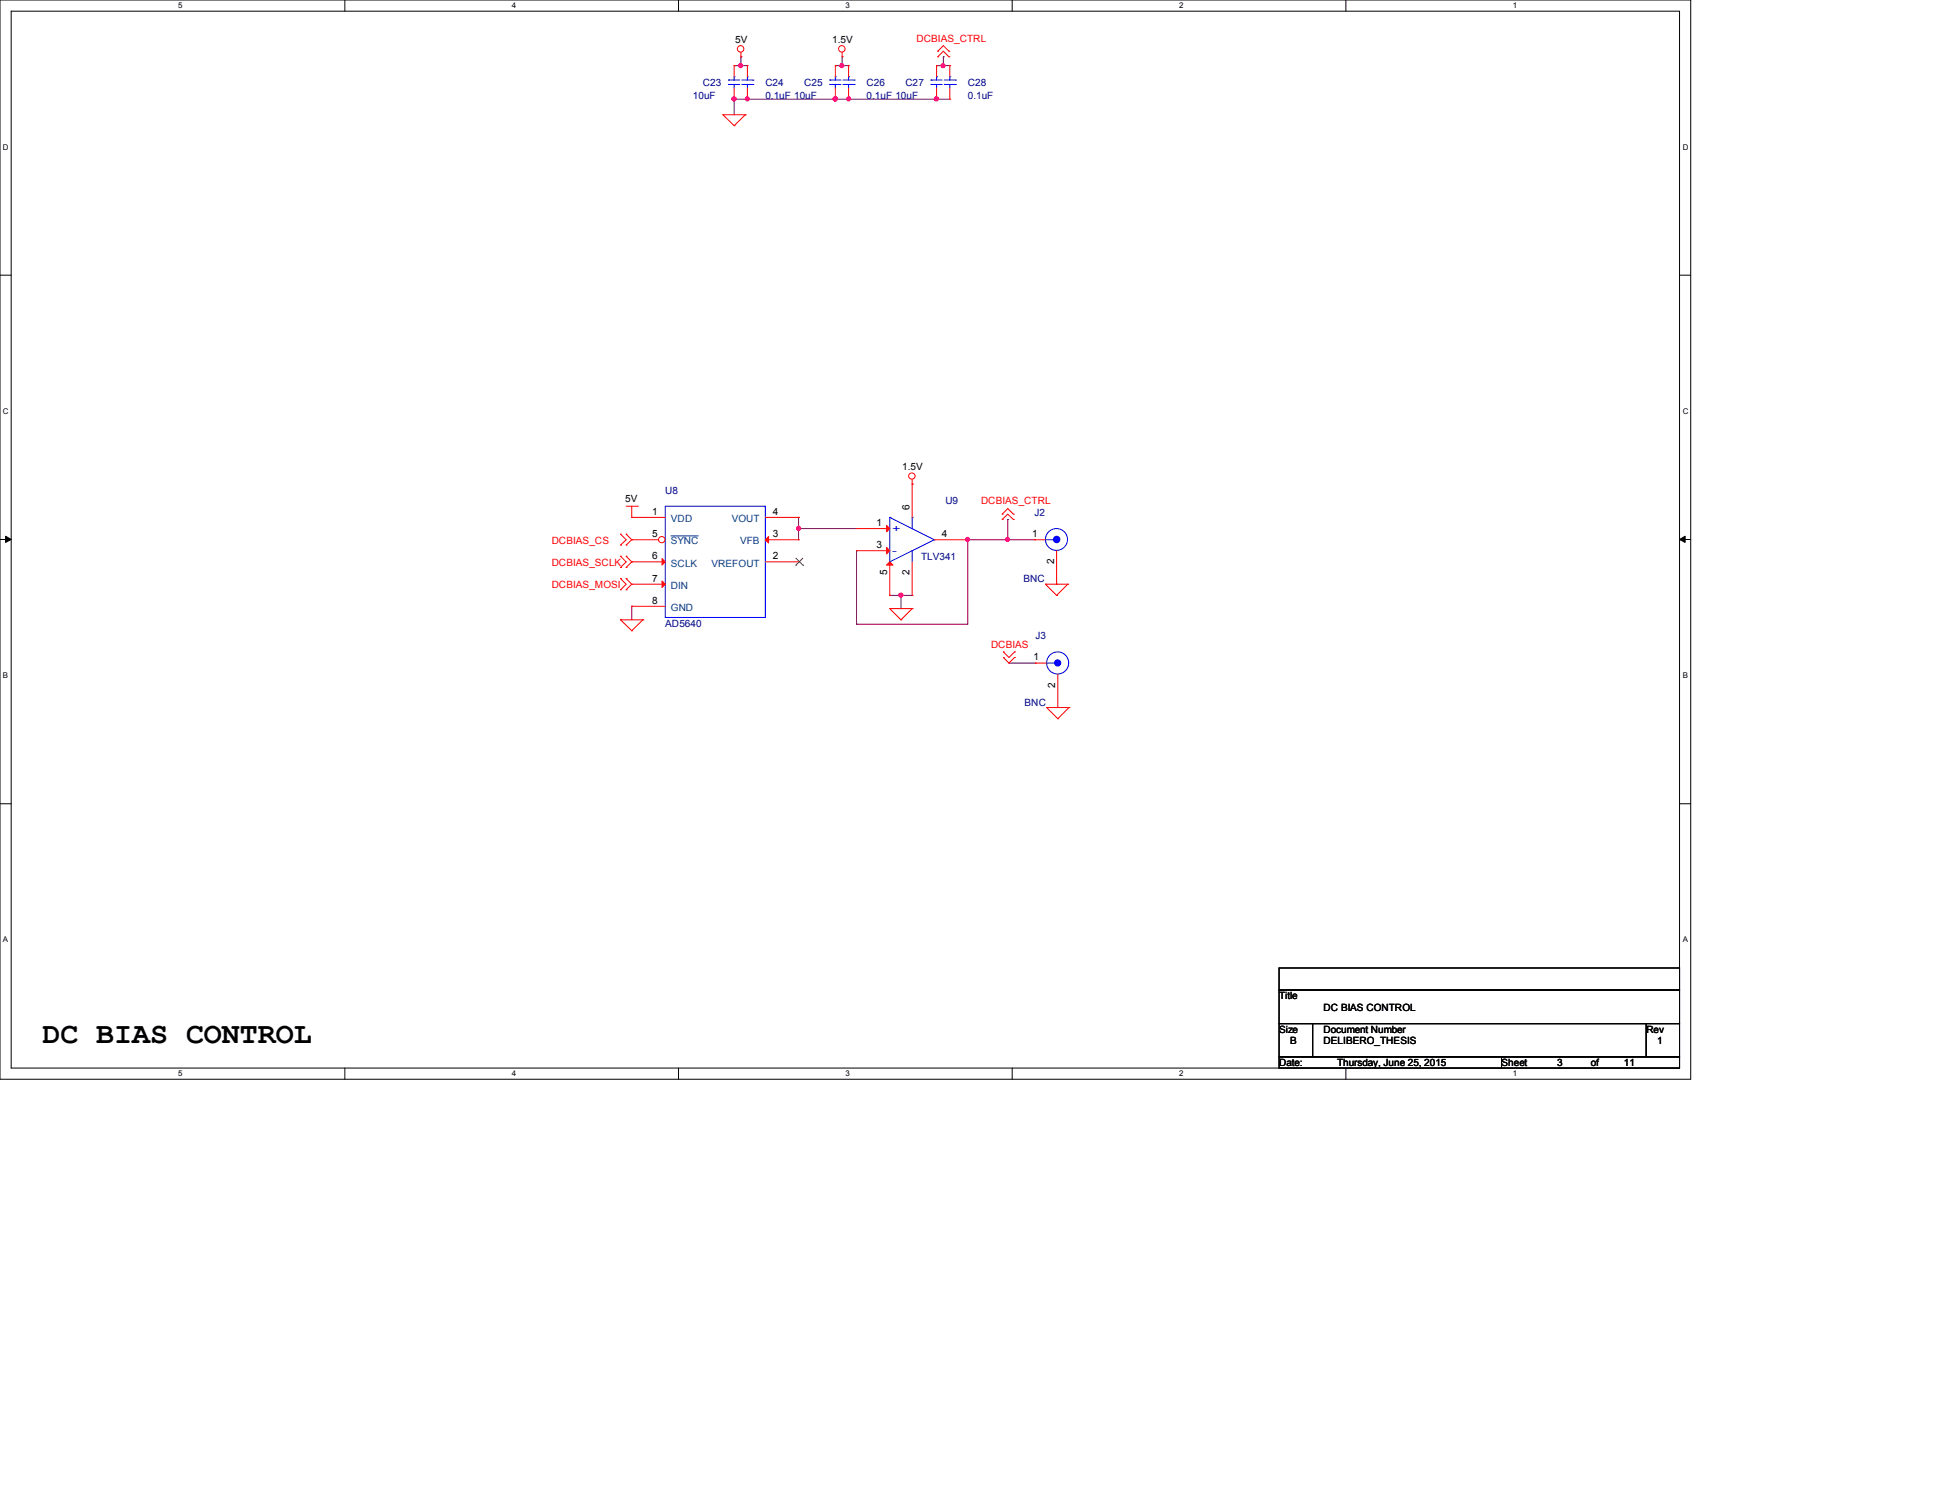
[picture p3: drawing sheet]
<svg xmlns="http://www.w3.org/2000/svg" width="279mm" height="216mm" viewBox="0 0 279 216" stroke-linecap="round" stroke-linejoin="round" font-family="sans-serif">
<path d="M0 0h243.2v155.2h-243.2zM1.6 1.6h240v152h-240z" fill="none" stroke="#000" stroke-width=".14"/>
<g fill="#fff">
<path d="M25.6 .2h.6v1.2h-.6z"/>
<path d="M25.6 153.8h.6v1.2h-.6z"/>
</g>
<path d="M49.6 0v1.6M49.6 153.6v1.6" fill="none" stroke="#000" stroke-width=".14"/>
<g fill="#fff">
<path d="M73.6 .2h.6v1.2h-.6z"/>
<path d="M73.6 153.8h.6v1.2h-.6z"/>
</g>
<path d="M97.6 0v1.6M97.6 153.6v1.6" fill="none" stroke="#000" stroke-width=".14"/>
<g fill="#fff">
<path d="M121.6 .2h.6v1.2h-.6z"/>
<path d="M121.6 153.8h.6v1.2h-.6z"/>
</g>
<path d="M145.6 0v1.6M145.6 153.6v1.6" fill="none" stroke="#000" stroke-width=".14"/>
<g fill="#fff">
<path d="M169.6 .2h.6v1.2h-.6z"/>
<path d="M169.6 153.8h.6v1.2h-.6z"/>
</g>
<path d="M193.6 0v1.6M193.6 153.6v1.6" fill="none" stroke="#000" stroke-width=".14"/>
<g fill="#fff">
<path d="M217.6 .2h.6v1.2h-.6z"/>
<path d="M217.6 153.8h.6v1.2h-.6z"/>
<path d="M.4 20.6h.8v1.2h-.8z"/>
<path d="M242.1 20.6h.7v1.2h-.7z"/>
<path d="M.4 58.5h.8v1.2h-.8z"/>
<path d="M242.1 58.5h.7v1.2h-.7z"/>
</g>
<path d="M0 39.6h1.6M241.6 39.6h1.6" fill="none" stroke="#000" stroke-width=".14"/>
<g fill="#fff">
<path d="M.4 96.6h.7v1.1h-.7z"/>
<path d="M242.1 96.6h.7v1.1h-.7z"/>
</g>
<path d="M0 77.6h1.6M241.6 77.6h1.6" fill="none" stroke="#000" stroke-width=".14"/>
<path d="M.8 77.1l.8 .5-.8 .4zM241.6 77.6l.8-.5v.9z" fill="#000" stroke="#000" stroke-width=".14"/>
<g fill="#fff">
<path d="M.4 134.6h.7v1.2h-.7z"/>
<path d="M242.1 134.6h.7v1.2h-.7z"/>
</g>
<path d="M0 115.6h1.6M241.6 115.6h1.6M184 139.2h57.6v3.2h-57.6zM184 142.4h57.6v4.8h-57.6zM184 147.2h4.8v4.8h-4.8zM184 152h32v1.6h-32zM188.8 147.2h48.1v4.8h-48.1zM216 152h25.6v1.6h-25.6zM236.9 147.2h4.7v4.8h-4.7z" fill="none" stroke="#000" stroke-width=".14"/>
<g fill="none" stroke="#800040" stroke-width=".14">
<path d="M105.6 9.4h.1M105.6 14.3h.1M105.6 9.4h1.9M105.6 14.3h31.1M105.6 14.3v2.2M106.6 9.4h.1M106.6 8.2h.1M106.6 8.2v1.2M107.5 14.3h.1M120.2 9.4h.1M120.2 14.3h.1M120.2 9.4h1.9"/>
<path d="M121.2 9.4h.1M121.2 8.2h.1M121.2 8.2v1.2M122.1 14.3h.1M134.7 9.4h.1M134.7 14.3h.1M134.7 9.4h2M135.7 9.4h.1M135.7 8.2h.1M135.7 8.2v1.2M114.9 76h.1M114.9 74.4h.1"/>
<path d="M114.9 74.4v3.2M114.9 76h8.3M123.2 79.2h.1M123.2 79.2v10.6M139.2 77.6h.1M139.2 77.6h9.6M139.2 77.6v12.2h-16M145 77.6h.1M145 74.7h.1M145 74.7v2.9M90.9 87.2h.1M90.9 87.2v2"/>
<path d="M123.2 89.8h.1M128 85.6h.1M128 85.6h3.2M129.6 85.6h.1M129.6 85.6v1.9M145.2 95.4h.1M145.2 95.4h3.8"/>
</g>
<g fill="#f0f" stroke="#f0f" stroke-width=".14">
<circle cx="106.6" cy="9.4" r=".3"/>
<circle cx="105.6" cy="14.2" r=".31"/>
<circle cx="144.9" cy="77.6" r=".3"/>
<circle cx="135.7" cy="9.4" r=".3"/>
<circle cx="114.9" cy="76" r=".3"/>
<circle cx="129.6" cy="85.6" r=".31"/>
<circle cx="121.1" cy="9.4" r=".3"/>
<circle cx="139.2" cy="77.6" r=".3"/>
<circle cx="120.2" cy="14.2" r=".31"/>
<circle cx="107.5" cy="14.2" r=".3"/>
<circle cx="134.7" cy="14.2" r=".31"/>
<circle cx="122.1" cy="14.2" r=".3"/>
</g>
<g fill="none" stroke="#f00" stroke-width=".14">
<path d="M104 16.5h.1M104 16.5h3.2M104 16.5l1.6 1.6M105.6 18.1h.1M105.6 14.3h.1M105.6 9.4h.1M105.6 9.4v1.6M105.6 12.7v1.6M106.6 8.2h.1M106.6 7.5v.7M107.2 16.5h.1M107.2 16.5l-1.6 1.6"/>
<path d="M107.5 14.3h.1M107.5 9.4h.1M107.5 9.4v1.6M107.5 12.7v1.6M120.2 14.3h.1M120.2 9.4h.1M120.2 9.4v1.6M120.2 12.7v1.6M121.2 8.2h.1M121.2 7.5v.7M134.7 14.3h.1M134.7 9.4h.1"/>
<path d="M134.7 9.4v1.6M134.7 12.7v1.6M134.9 7.4h.1M134.9 8.2h.1M134.9 7.4l.8-.8 .8 .8M134.9 8.2l.8-.8 .8 .8M136.5 7.4h.1M136.5 8.2h.1M89.3 78.4h.1M89.3 76.8h.1M89.3 76.8l.8 .8-.8 .8M90.1 76.8h.1"/>
<path d="M90.1 78.4h.1M90.1 72.8h1.6M90.1 76.8l.8 .8-.8 .8M90.9 74.4h.1M90.9 72.8v1.6M90.9 74.4h4.8M91.7 72.8h.1M110.1 77.6h4.8M110.1 74.4h4.8M114.9 74.4h.1M114.9 77.6h.1M131.2 69.6h.1"/>
<path d="M131.2 69v.6M144.2 74h.1M144.2 74.7h.1M144.2 74l.8-.8 .8 .8M144.2 74.7l.8-.7 .8 .7M145.8 74h.1M145.8 74.7h.1M148.8 77.6h.1M148.8 77.6h1.6M152 79.2v4.8M89.3 89.2h.1M89.3 81.6h.1"/>
<path d="M89.3 80h.1M89.3 84.8h.1M89.3 83.2h.1M89.3 89.2h3.2M89.3 89.2l1.6 1.5M89.3 80l.8 .8-.8 .8M89.3 83.2l.8 .8-.8 .8M90.1 80h.1M90.1 81.6h.1M90.1 83.2h.1M90.1 84.8h.1M90.1 80l.8 .8"/>
<path d="M90.1 83.2l.8 .8M90.9 90.7h.1M90.9 84h.1M90.9 80.8h.1M90.9 87.2h.1M90.9 84h4.8M90.9 80.8l-.8 .8M90.9 84l-.8 .8M90.9 80.8h4.8M90.9 87.2h4.8M92.5 89.2h.1M92.5 89.2l-1.6 1.5"/>
<path d="M110.1 80.8h4.8M114.9 80.8h.1M128 87.5h.1M128 87.5h3.2M128 87.5l1.6 1.7M129.6 89.2h.1M131.2 87.5h.1M131.2 87.5l-1.6 1.7M144.4 94.6h.1M144.4 93.8h.1M144.4 94.6l.8 .8 .8-.8M144.4 93.8l.8 .8 .8-.8"/>
<path d="M146 94.6h.1M146 93.8h.1M150.4 84h.1M150.4 84h3.2M150.4 84l1.6 1.6M152 85.6h.1M152 84h.1M153.6 84h.1M153.6 84l-1.6 1.6M150.6 101.8h.1M150.6 101.8h3.2M150.6 101.8l1.6 1.6"/>
<path d="M152.2 103.4h.1M153.8 101.8h.1M153.8 101.8l-1.6 1.6"/>
<circle cx="106.6" cy="7" r=".47"/>
<circle cx="121.1" cy="7" r=".47"/>
<circle cx="131.2" cy="68.5" r=".46"/>
</g>
<g fill="none" stroke="#00f" stroke-width=".14">
<path d="M104.8 12.1h.1M104.8 11.5h.1M104.8 12.1h1.6M104.8 11.5h1.6M105.6 11h.1M105.6 12.1h.1M105.6 11v.5M105.6 12.1v.6M106.7 12.1h1.6M106.7 11.5h1.6M107.5 11h.1M107.5 12.1h.1"/>
<path d="M107.5 11v.5M107.5 12.1v.6M108.3 12.1h.1M108.3 11.5h.1M119.4 12.1h.1M119.4 11.5h.1M119.4 12.1h1.6M119.4 11.5h1.6M120.2 11h.1M120.2 12.1h.1M120.2 11v.5M120.2 12.1v.6"/>
<path d="M133.9 12.1h.1M133.9 11.5h.1M133.9 12.1h1.7M133.9 11.5h1.7M134.7 11h.1M134.7 12.1h.1M134.7 11v.5M134.7 12.1v.6M95.7 72.8h14.4v16h-14.4zM150.4 77.6h1.2M151.6 77.6h.1"/>
<circle cx="152" cy="77.6" r="1.58"/>
</g>
<circle cx="152" cy="77.6" r=".47" fill="#00f" stroke="#00f" stroke-width=".14"/>
<g fill="#f00" stroke="#f00" stroke-width=".14">
<path d="M95.2 83.6l.5 .4-.5 .5z"/>
<path d="M95.2 80.3l.5 .5-.5 .5z"/>
<path d="M110.1 77.6l.5-.4v.9z"/>
</g>
<path d="M114.5 81.3h.1M114.5 80.3l1 1M115.5 81.3h.1M115.5 80.3l-1 1" fill="none" stroke="#804000" stroke-width=".14"/>
<circle cx="95.2" cy="77.6" r=".46" fill="#fff" stroke="#f00" stroke-width=".14"/>
<g fill="none" stroke="#f00" stroke-width=".14">
<path d="M122.1 14.3h.1M122.1 9.4h.1M122.1 9.4v1.6M122.1 12.7v1.6M136.7 14.3h.1M136.7 9.4h.1M136.7 9.4v1.6M136.7 12.7v1.6M90.9 77.6h.1M90.9 77.6h3.8M123.2 79.2h.1M123.2 76h.1"/>
<path d="M123.2 79.2h4.8M123.2 76h4.8M131.2 69.6h.1M131.2 69.6v4.8M134.4 77.6h4.8M139.2 77.6h.1M128 85.6h.1M128 80.8v4.8M131.2 85.6h.1M131.2 80.8v4.8M149 95.4h.1M149 95.4h1.6"/>
<path d="M152.2 97v4.8M152.2 101.8h.1"/>
</g>
<path d="M96.5 77.1h3.9M100.4 77.1h.1" fill="none" stroke="#004080" stroke-width=".14"/>
<g fill="none" stroke="#00f" stroke-width=".14">
<path d="M121.3 12.1h1.6M121.3 11.5h1.6M122.1 11h.1M122.1 12.1h.1M122.1 11v.5M122.1 12.1v.6M122.9 12.1h.1M122.9 11.5h.1M135.8 12.1h1.7M135.8 11.5h1.7M136.7 11h.1M136.7 12.1h.1"/>
<path d="M136.7 11v.5M136.7 12.1v.6M137.5 12.1h.1M137.5 11.5h.1M128 74.4h.1M128 74.4l6.4 3.2M128 74.4v6.4M131.2 74.4h.1M131.2 79.2h.1M131.2 74.4v1.6M131.2 79.2v1.6M134.4 77.6h.1"/>
<path d="M134.4 77.6l-6.4 3.2M128 80.8h.1M150.6 95.4h1.1M151.7 95.4h.1"/>
<circle cx="152.2" cy="95.4" r="1.59"/>
</g>
<g fill="#f00" stroke="#f00" stroke-width=".14">
<path d="M127.6 78.7l.4 .5-.4 .5z"/>
<path d="M127.6 75.6l.4 .4-.4 .5z"/>
<path d="M128 80.8l.5 .5h-.9z"/>
</g>
<circle cx="152.2" cy="95.4" r=".44" fill="#00f" stroke="#00f" stroke-width=".14"/>
<g fill="#f0f" stroke="#f0f" stroke-width=".14">
<circle cx="106.6" cy="9.4" r=".3"/>
<circle cx="105.6" cy="14.2" r=".31"/>
<circle cx="144.9" cy="77.6" r=".3"/>
<circle cx="135.7" cy="9.4" r=".3"/>
<circle cx="114.9" cy="76" r=".3"/>
<circle cx="129.6" cy="85.6" r=".31"/>
<circle cx="121.1" cy="9.4" r=".3"/>
<circle cx="139.2" cy="77.6" r=".3"/>
<circle cx="120.2" cy="14.2" r=".31"/>
<circle cx="107.5" cy="14.2" r=".3"/>
<circle cx="134.7" cy="14.2" r=".31"/>
<circle cx="122.1" cy="14.2" r=".3"/>
</g>
<text font-size="4.3" x="6.1" y="150">DC BIAS CONTROL</text>
<g font-size="1.4">
<text x="105.8" y="6.2">5V</text>
<text x="119.7" y="6.2">1.5V</text>
<text x="129.8" y="67.6">1.5V</text>
<text x="90" y="72.3">5V</text>
<text x="93.8" y="74">1</text>
<text x="93.8" y="77.3">5</text>
<text x="111.2" y="74">4</text>
<text x="111.2" y="77.3">3</text>
<text x="126.1" y="75.6">1</text>
<text x="130.9" y="73.3" transform="rotate(-90 130.9 73.3)">6</text>
<text x="135.5" y="77.3">4</text>
<text x="148.5" y="77.3">1</text>
<text x="93.8" y="83.7">7</text>
<text x="93.8" y="80.4">6</text>
<text x="111.2" y="80.4">2</text>
<text x="126.1" y="78.8">3</text>
<text x="127.6" y="82.7" transform="rotate(-90 127.6 82.7)">5</text>
<text x="130.9" y="82.7" transform="rotate(-90 130.9 82.7)">2</text>
<text x="151.6" y="81.1" transform="rotate(-90 151.6 81.1)">2</text>
<text x="93.8" y="86.8">8</text>
<text x="148.7" y="95">1</text>
<text x="151.8" y="98.9" transform="rotate(-90 151.8 98.9)">2</text>
<text x="184" y="143.8">Title</text>
<text x="184" y="148.6">Size</text>
<text x="190.4" y="148.6">Document Number</text>
<text x="190.4" y="145.4">DC BIAS CONTROL</text>
<text x="236.9" y="148.6">Rev</text>
<text x="184" y="153.4">Date:</text>
<text x="185.6" y="150.2">B</text>
<text x="190.4" y="150.2">DELIBERO_THESIS</text>
<text x="192.4" y="153.4">Thursday, June 25, 2015</text>
<text x="216" y="153.4">Sheet</text>
<text x="224" y="153.4">3</text>
<text x="228.9" y="153.4">of</text>
<text x="233.6" y="153.4">11</text>
<text x="238.4" y="150.2">1</text>
</g>
<g font-size="1.4" fill="#f00">
<text x="131.9" y="6">DCBIAS_CTRL</text>
<text x="141.1" y="72.6">DCBIAS_CTRL</text>
<text x="79.4" y="81.4">DCBIAS_SCLK</text>
<text x="79.4" y="78.2">DCBIAS_CS</text>
<text x="79.4" y="84.6">DCBIAS_MOSI</text>
<text x="142.6" y="93.2">DCBIAS</text>
</g>
<g font-size="1.4" fill="#000080">
<text x="99.7" y="14.3">10uF</text>
<text x="101.1" y="12.4">C23</text>
<text x="110.1" y="12.4">C24</text>
<text x="110.1" y="14.3">0.1uF 10uF</text>
<text x="115.7" y="12.4">C25</text>
<text x="124.7" y="12.4">C26</text>
<text x="124.7" y="14.3">0.1uF 10uF</text>
<text x="130.3" y="12.4">C27</text>
<text x="139.2" y="12.4">C28</text>
<text x="139.2" y="14.3">0.1uF</text>
<text x="95.7" y="71">U8</text>
<text x="136" y="72.6">U9</text>
<text x="148.8" y="74.2">J2</text>
<text x="132.5" y="80.6">TLV341</text>
<text x="147.2" y="83.8">BNC</text>
<text x="95.7" y="90.2">AD5640</text>
<text x="149" y="91.9">J3</text>
<text x="147.4" y="101.5">BNC</text>
</g>
<g font-size="1.4" fill="#004080">
<text x="96.5" y="75.1">VDD</text>
<text x="105.3" y="75.1">VOUT</text>
<text x="96.5" y="81.5">SCLK</text>
<text x="96.5" y="78.3">SYNC</text>
<text x="102.4" y="81.5">VREFOUT</text>
<text x="106.5" y="78.3">VFB</text>
<text x="96.5" y="84.7">DIN</text>
<text x="96.5" y="87.9">GND</text>
</g>
<g font-size="1.4" fill="#00f">
<text x="128.4" y="76.6">+</text>
<text x="128.4" y="79.8">-</text>
</g>
<g font-size="1.1">
<text x="25.6" y="1.2">5</text>
<text x="73.6" y="1.2">4</text>
<text x="121.6" y="1.2">3</text>
<text x="169.7" y="1.2">2</text>
<text x="217.7" y="1.2">1</text>
<text x=".4" y="21.6">D</text>
<text x="242.1" y="21.6">D</text>
<text x=".4" y="59.5">C</text>
<text x="242.1" y="59.5">C</text>
<text x=".4" y="97.5">B</text>
<text x="242.1" y="97.5">B</text>
<text x=".4" y="135.6">A</text>
<text x="242.1" y="135.6">A</text>
<text x="25.6" y="154.8">5</text>
<text x="73.6" y="154.8">4</text>
<text x="121.6" y="154.8">3</text>
<text x="169.7" y="154.8">2</text>
<text x="217.7" y="154.8">1</text>
</g>
</svg>
